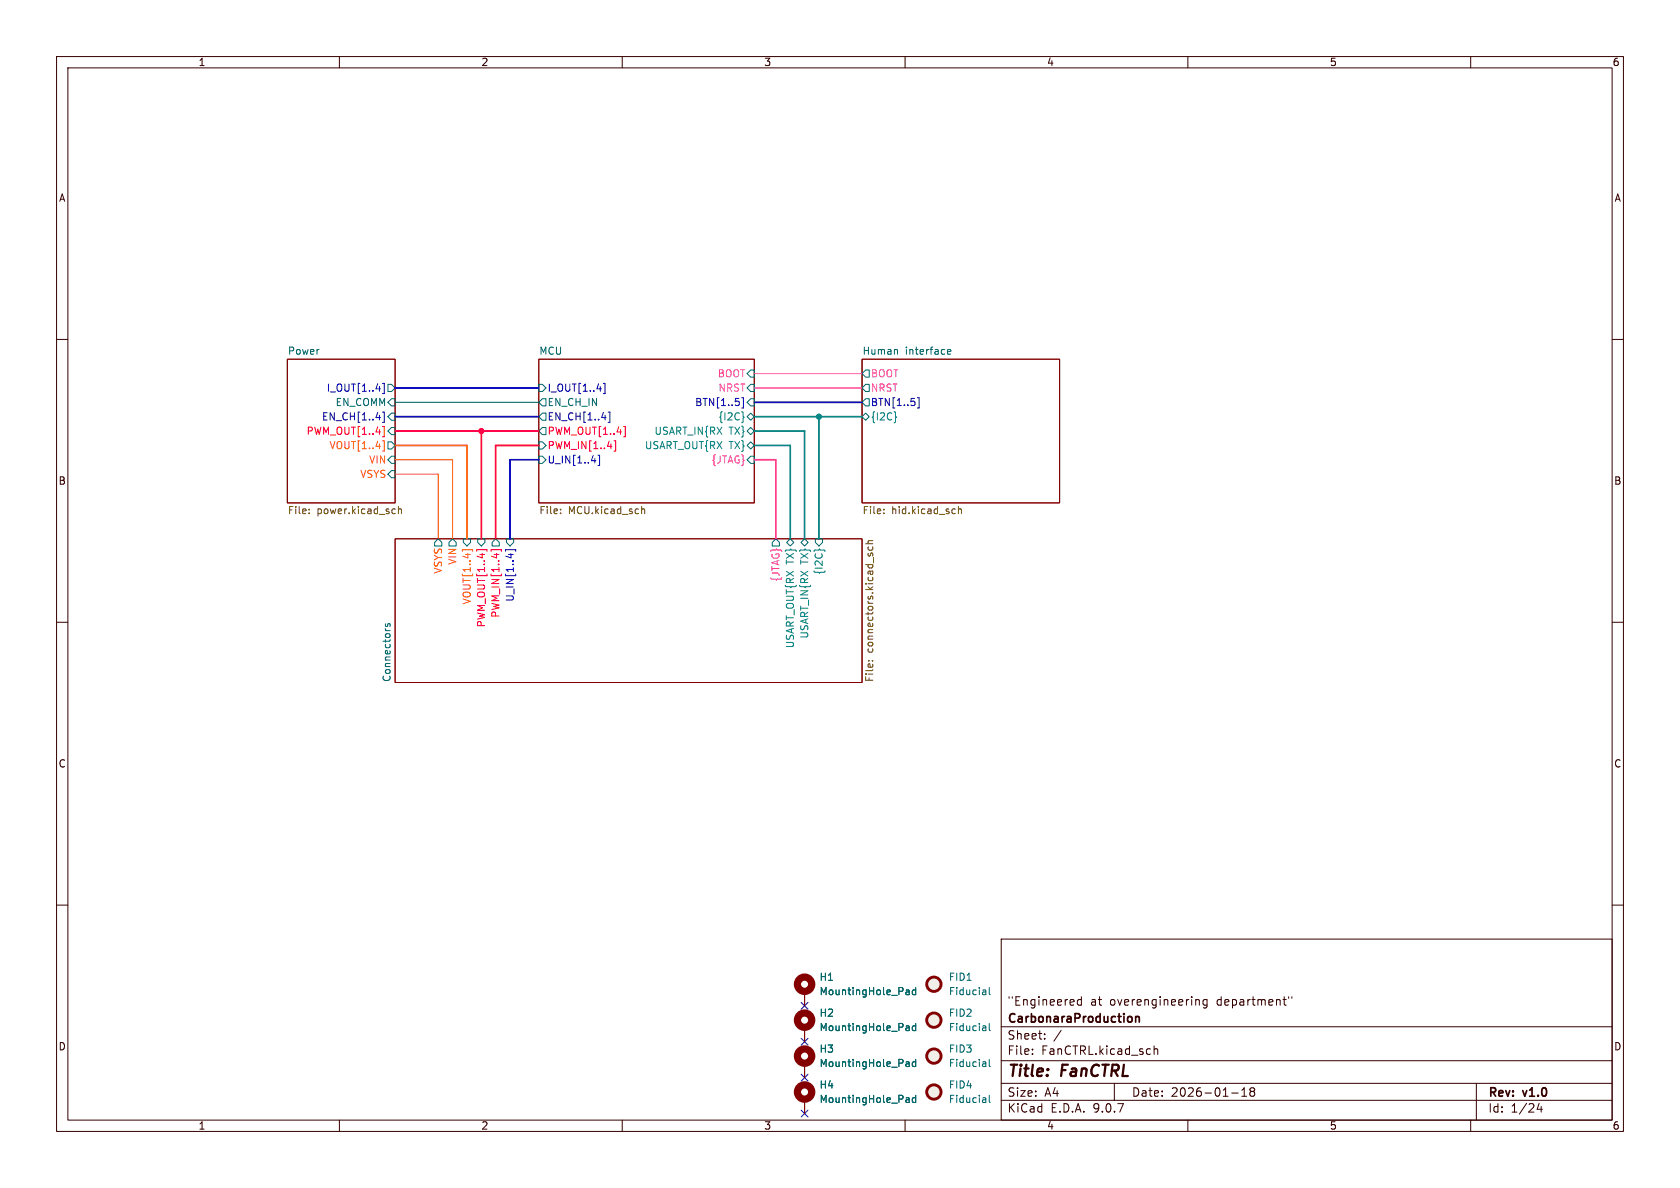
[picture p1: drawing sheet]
<svg xmlns="http://www.w3.org/2000/svg" width="297mm" height="210mm" viewBox="0 0 297 210" stroke-linecap="round" stroke-linejoin="round" font-family="sans-serif">
<g fill="none" stroke="#350000" stroke-width=".18">
<path d="M10 10h277v190h-277zM12 12h273v186h-273zM60 10v2M110 10v2M160 10v2M210 10v2M260 10v2M10 60h2M285 60h2M10 110h2M285 110h2M10 160h2"/>
<path d="M177 166h108v32h-108zM191.2 176.8l-.5-.1-.2 .3v.4l.1 .2h.6M191.2 176.2v1.5M211.8 176.7l.2 .2v.8M213.4 176.8l-.4-.1-.3 .3v.4l.1 .2h.6M213.4 176.7v1.2l-.3 .3-.4-.1M226.8 176.7h.6M227.1 177.6l.3 .1M227.8 176.2v.3M228.4 176.2v.3M285 160h2M60 198v2"/>
<path d="M110 198v2M160 198v2M177 194.5h108M177 191.5h108M177 187.5h108M177 181.5h108M182.5 186.3v.1M182.5 185.5v.1M184.7 183.6v.1M184.7 182.8v.1M187.6 182.1l-1.3 2M197 191.5v3"/>
<path d="M204 185.5l.2-.1 .4 .1 .1 .9M204 184.9v1.5M210 198v2M217.7 193.2h1.2M219.5 193.8h.9M219.5 192.7l.5-.4v1.5M221.2 192.9l-.2 .3v.5l.2 .1 .5-.1 .1-.2-.1-.4-.2-.2M221.2 192.9l-.2-.2 .2-.4 .5 .1 .1 .2-.3 .3M221.2 192.9h.3M260 198v2M261 191.5v6.5M272.1 195l-.4 1.1h1"/>
<path d="M272.5 195.6v1"/>
</g>
<path d="M200.1 179.8v.7M200.8 179.7v1M200.8 179.8l.2-.1 .3 .1 .1 .9" fill="none" stroke="#350000" stroke-width=".3"/>
<path d="M50.8 63.5h19v25.4h-19zM95.2 63.5h38.1v25.4h-38.1zM152.4 63.5h34.9v25.4h-34.9zM69.8 95.3h82.6v25.4h-82.6zM142.2 175.3v2.5M142.2 181.6v2.6M142.2 188v2.5M142.2 194.3v2.6" fill="none" stroke="#840000" stroke-width=".18"/>
<g fill="none" stroke="#006464" stroke-width=".18">
<path d="M68.6 78.1h.6l.6 .6-.6 .7h-.6zM68.6 67.9h.6l.6 .7-.6 .6h-.6zM68.6 73.7l.6-.7h.6v1.3h-.6zM69.2 70.5h.6v1.3h-.6l-.6-.7zM69.2 75.6h.6v1.2h-.6l-.6-.6zM95.2 78.1h.7l.6 .6-.6 .7h-.7zM95.2 67.9h.7l.6 .7-.6 .6h-.7zM95.9 75.6h.6v1.2h-.6l-.7-.6zM95.9 73h.6v1.3h-.6l-.7-.6zM95.9 70.5h.6v1.3h-.6l-.7-.7zM132.1 78.7l.6-.6 .6 .6-.6 .7zM132.1 76.2l.6-.6 .6 .6-.6 .6z"/>
<path d="M132.1 73.7l.6-.7 .6 .7-.6 .6zM132.7 67.9h.6v1.3h-.6l-.6-.6zM132.7 70.5h.6v1.3h-.6l-.6-.7zM132.7 65.4h.6v1.3h-.6l-.6-.7zM152.4 73.7l.6-.7 .7 .7-.7 .6zM153 70.5h.7v1.3h-.7l-.6-.7zM153 65.4h.7v1.3h-.7l-.6-.7zM153 67.9h.7v1.3h-.7l-.6-.6zM158.5 61.8l.2 .2v.6M167.5 62.2l.6-.1-.1-.3h-.3l-.2 .2 .1 .6h.4M69.2 80.6h.6v1.3h-.6l-.6-.6zM69.2 83.2h.6v1.3h-.6l-.6-.7z"/>
<path d="M77.5 95.3l.6 .6v.6h-1.3v-.6zM80 95.3l.6 .6v.6h-1.2v-.6zM81.9 95.3h1.3v.6l-.7 .6-.6-.6zM84.5 95.3h1.2v.6l-.6 .6-.6-.6zM87.6 95.3l.7 .6v.6h-1.3v-.6zM89.5 95.3h1.3v.6l-.6 .6-.7-.6zM95.2 80.6h.7l.6 .7-.6 .6h-.7zM132.7 80.6h.6v1.3h-.6l-.6-.6zM137.2 95.3l.6 .6v.6h-1.3v-.6zM139.7 95.3l.6 .6-.6 .6-.6-.6zM141.6 95.9l.6-.6 .7 .6-.7 .6zM144.1 95.3h1.3v.6l-.6 .6-.7-.6z"/>
<path d="M68.2 110.3l-.1 .3 .2 .2 .2-.1 .1-.4h.3v.5M160.3 175l.4 .1v.7M160.7 175.8h-.4M160.7 175.3l-.4 .1M161.9 174.6v1.2M161.9 175.1l-.4-.1-.2 .2 .1 .6h.5M174.2 175.1l.1 .7M174.3 175.8h-.1M174.3 175.3l-.1 .1M174.9 174.6v1.1l.2 .1M160.3 181.3l.4 .1v.8M160.3 187.7l.4 .1v.7"/>
<path d="M160.3 194l.4 .1v.8M160.7 188.5h-.4M160.7 188l-.4 .1M160.7 194.8l-.4 .1M160.7 194.3l-.4 .1M160.7 182.1l-.4 .1M160.7 181.6l-.4 .1M161.9 187.8l-.4-.1-.2 .2 .1 .6h.5M161.9 180.9v1.3M161.9 187.3v1.2M161.9 193.6v1.3M161.9 181.4l-.4-.1-.2 .3 .1 .5h.5"/>
<path d="M161.9 194.1l-.4-.1-.2 .3 .1 .5h.5M174.2 181.4l.1 .8M174.2 187.8l.1 .7M174.2 194.1l.1 .8M174.3 182.1l-.1 .1M174.3 181.6l-.1 .1M174.3 188.5h-.1M174.3 188l-.1 .1M174.3 194.8l-.1 .1M174.3 194.3l-.1 .1M174.9 180.9v1.1l.2 .2M174.9 187.3v1.1l.2 .1"/>
<path d="M174.9 193.6v1.1l.2 .2"/>
</g>
<path d="M67.6 77.9h.3v1.8h-.3M69.8 83.8h7.7v11.5M69.8 81.3h10.2v14M81.7 97.5v-.3h1.9v.3" fill="none" stroke="#ff6302" stroke-width=".18"/>
<path d="M67.6 75.4h.3v1.8h-.3M108.8 77.9v1.8h-.3M110.2 75.4h.3v1.8h-.3M84.3 97.5v-.3h1.8v.3M86.8 97.5v-.3h1.8v.3" fill="none" stroke="#f00" stroke-width=".18"/>
<path d="M67.6 67.8h.3v1.8h-.3M106.7 67.8h.3v1.8h-.3M89.4 97.5v-.3h1.8v.3M90.3 97.8v.8M104.6 81.4h.7M106 80.5v1.8h-.3" fill="none" stroke="#00f" stroke-width=".18"/>
<g fill="none" stroke="#000084" stroke-width=".18">
<path d="M66.5 73.8h.8M67.6 72.8h.3v1.9h-.3M106.4 73.8h.8M107.5 72.8h.3v1.9h-.3M131.1 70.3h.3v1.8h-.3M162.2 70.3h.3v1.8h-.3M141.6 177.2l1.2 1.2M142.8 177.2l-1.2 1.2M141.6 196.2l1.2 1.3M141.6 189.9l1.2 1.2M141.6 183.5l1.2 1.3M142.8 196.2l-1.2 1.3"/>
<path d="M142.8 189.9l-1.2 1.2M142.8 183.5l-1.2 1.3"/>
</g>
<g fill="none" stroke="#725600" stroke-width=".18">
<path d="M54.6 90.7v.1M54.6 90v.1M69.5 90h.4M69.9 90.7l-.4 .1M70.4 90.1l.2-.1h.3l.1 .8M70.4 89.5v1.3M99.1 90.7v.1M99.1 90v.1M113.4 90.1l.2-.1h.3l.1 .8M113.4 89.5v1.3M153 96.1h1.3M153.5 97.8v.1"/>
<path d="M153.5 96.7v.3l.2 .3 .5-.2v-.4M153.9 97.9l.2-.1 .2 .1M154.3 95.6h-.8v.3l.1 .2M156.2 90.7v.1M156.2 90v.1M168.8 90h.1M168.9 90.7l-.1 .1M169.4 90.1l.2-.1h.3l.1 .8M169.4 89.5v1.3M153.5 116.8h.1M154.2 116.8h.1"/>
</g>
<path d="M131.4 73.6l.1 .2-.1 .1M158.3 73.6l.2 .2-.2 .1M144.7 97.2l.2-.1 .2 .1" fill="none" stroke="#008484" stroke-width=".18"/>
<g fill="#f0f0e6" stroke="#f0f0e6" stroke-width=".18">
<circle cx="165.1" cy="174" r="1.27"/>
<circle cx="165.1" cy="180.3" r="1.27"/>
<circle cx="165.1" cy="186.7" r="1.27"/>
<circle cx="165.1" cy="193" r="1.27"/>
</g>
<g fill="none" stroke="#840000" stroke-width=".51">
<circle cx="165.1" cy="174" r="1.27"/>
<circle cx="165.1" cy="186.7" r="1.27"/>
<circle cx="165.1" cy="193" r="1.27"/>
<circle cx="165.1" cy="180.3" r="1.27"/>
</g>
<g fill="none" stroke="#840000" stroke-width="1.3">
<circle cx="142.2" cy="174" r="1.27"/>
<circle cx="142.2" cy="186.7" r="1.27"/>
<circle cx="142.2" cy="193" r="1.27"/>
<circle cx="142.2" cy="180.3" r="1.27"/>
</g>
<path d="M69.8 68.6h25.4M95.2 81.3h-5v14" fill="none" stroke="#00f" stroke-width=".3"/>
<path d="M69.8 76.2h25.4M85.1 76.2v19.1M95.2 78.7h-7.6v16.6" fill="none" stroke="#f00" stroke-width=".3"/>
<path d="M133.3 81.3h3.9v14" fill="none" stroke="#f0f" stroke-width=".3"/>
<path d="M69.8 73.7h25.4M133.3 71.1h19.1" fill="none" stroke="#000084" stroke-width=".3"/>
<path d="M133.3 76.2h8.9v19.1M133.3 78.7h6.4v16.6M133.3 73.7h19.1M144.8 73.7v21.6" fill="none" stroke="#008484" stroke-width=".3"/>
<path d="M69.8 78.7h12.7v16.6" fill="none" stroke="#ff6302" stroke-width=".3"/>
<path d="M69.8 71.1h25.4" fill="none" stroke="#009600" stroke-width=".18"/>
<path d="M133.3 68.6h19.1M133.3 66h19.1" fill="none" stroke="#f0f" stroke-width=".18"/>
<circle cx="85.1" cy="76.2" r=".46" fill="#f00" stroke="#f00" stroke-width=".18"/>
<circle cx="144.8" cy="73.7" r=".46" fill="#008484" stroke="#008484" stroke-width=".18"/>
<g font-size="2.8" fill="#350000">
<text x="178" y="190.9">Title:</text>
<text x="187.7" y="190.9">FanCTRL</text>
</g>
<g font-size="2.1" fill="#350000">
<text x="178" y="178">&quot;Engineered</text>
<text x="192.7" y="178">at</text>
<text x="196.2" y="178">overengineering</text>
<text x="215.3" y="178">department&quot;</text>
<text x="178" y="184">Sheet:</text>
<text x="178" y="181.2">CarbonaraProduction</text>
<text x="178" y="186.7">File:</text>
<text x="184.1" y="186.7">FanCTRL.kicad_sch</text>
<text x="178" y="196.9">KiCad</text>
<text x="178" y="194.1">Size:</text>
<text x="184.7" y="194.1">A4</text>
<text x="185.7" y="196.9">E.D.A.</text>
<text x="193.3" y="196.9">9.0.7</text>
<text x="200" y="194.1">Date:</text>
<text x="207" y="194.1">2026-01-18</text>
<text x="263" y="194.3">Rev:</text>
<text x="263" y="196.9">Id:</text>
<text x="267.1" y="196.9">1/24</text>
<text x="269.4" y="194.3">v1.0</text>
</g>
<g font-size="1.8" fill="#350000">
<text x="35" y="11.9">1</text>
<text x="85" y="11.9">2</text>
<text x="135" y="11.9">3</text>
<text x="185" y="11.9">4</text>
<text x="235" y="11.9">5</text>
<text x="285" y="11.9">6</text>
<text x="10.3" y="35.9">A</text>
<text x="285.3" y="35.9">A</text>
<text x="10.3" y="85.9">B</text>
<text x="285.3" y="85.9">B</text>
<text x="10.3" y="135.9">C</text>
<text x="285.3" y="135.9">C</text>
<text x="10.3" y="185.9">D</text>
<text x="285.3" y="185.9">D</text>
<text x="35" y="199.9">1</text>
<text x="85" y="199.9">2</text>
<text x="135" y="199.9">3</text>
<text x="185" y="199.9">4</text>
<text x="235" y="199.9">5</text>
<text x="285" y="199.9">6</text>
</g>
<g font-size="1.8" fill="#006464">
<text x="50.8" y="62.8">Power</text>
<text x="95.2" y="62.8">MCU</text>
<text x="152.4" y="62.8">Human</text>
<text x="160" y="62.8">interface</text>
<text x="59.2" y="72">EN_COMM</text>
<text x="96.7" y="72">EN_CH_IN</text>
<text x="69.1" y="120.7" transform="rotate(-90 69.1 120.7)">Connectors</text>
<text x="144.8" y="173.6">H1</text>
<text x="167.6" y="173.6">FID1</text>
<text x="144.8" y="179.9">H2</text>
<text x="144.8" y="176.1">MountingHole_Pad</text>
<text x="167.6" y="179.9">FID2</text>
<text x="167.6" y="176.1">Fiducial</text>
<text x="144.8" y="182.5">MountingHole_Pad</text>
<text x="167.6" y="182.5">Fiducial</text>
<text x="144.8" y="186.3">H3</text>
<text x="144.8" y="188.8">MountingHole_Pad</text>
<text x="167.6" y="186.3">FID3</text>
<text x="167.6" y="188.8">Fiducial</text>
<text x="144.8" y="192.6">H4</text>
<text x="144.8" y="195.2">MountingHole_Pad</text>
<text x="167.6" y="192.6">FID4</text>
<text x="167.6" y="195.2">Fiducial</text>
</g>
<g font-size="1.8" fill="#00f">
<text x="57.7" y="69.4">I_OUT[1..4]</text>
<text x="96.7" y="69.4">I_OUT[1..4]</text>
<text x="96.7" y="79.6">PWM_IN[1..4]</text>
<text x="96.7" y="82.1">U_IN[1..4]</text>
<text x="91" y="106.5" transform="rotate(-90 91 106.5)">U_IN[1..4]</text>
</g>
<g font-size="1.8" fill="#000084">
<text x="122.8" y="72">BTN[1..5]</text>
<text x="153.9" y="72">BTN[1..5]</text>
<text x="56.8" y="74.5">EN_CH[1..4]</text>
<text x="96.7" y="74.5">EN_CH[1..4]</text>
</g>
<g font-size="1.8" fill="#f0f">
<text x="126.8" y="66.9">BOOT</text>
<text x="126.9" y="69.4">NRST</text>
<text x="153.9" y="66.9">BOOT</text>
<text x="153.9" y="69.4">NRST</text>
<text x="125.7" y="82.1">{JTAG}</text>
<text x="138" y="102.9" transform="rotate(-90 138 102.9)">{JTAG}</text>
</g>
<g font-size="1.8" fill="#f00">
<text x="54.1" y="77.1">PWM_OUT[1..4]</text>
<text x="96.7" y="77.1">PWM_OUT[1..4]</text>
<text x="86" y="111" transform="rotate(-90 86 111)">PWM_OUT[1..4]</text>
<text x="88.5" y="109.3" transform="rotate(-90 88.5 109.3)">PWM_IN[1..4]</text>
</g>
<g font-size="1.8" fill="#008484">
<text x="115.6" y="77.1">USART_IN{RX</text>
<text x="126.9" y="74.5">{I2C}</text>
<text x="128.9" y="77.1">TX}</text>
<text x="153.9" y="74.5">{I2C}</text>
<text x="113.9" y="79.6">USART_OUT{RX TX}</text>
<text x="143.1" y="99.7" transform="rotate(-90 143.1 99.7)">TX}</text>
<text x="145.6" y="101.7" transform="rotate(-90 145.6 101.7)">{I2C}</text>
<text x="143.1" y="113" transform="rotate(-90 143.1 113)">USART_IN{RX</text>
<text x="140.6" y="114.7" transform="rotate(-90 140.6 114.7)">USART_OUT{RX TX}</text>
</g>
<g font-size="1.8" fill="#ff6302">
<text x="58.1" y="79.6">VOUT[1..4]</text>
<text x="65.2" y="82.1">VIN</text>
<text x="63.6" y="84.7">VSYS</text>
<text x="78.3" y="101.5" transform="rotate(-90 78.3 101.5)">VSYS</text>
<text x="80.9" y="99.9" transform="rotate(-90 80.9 99.9)">VIN</text>
<text x="83.4" y="107" transform="rotate(-90 83.4 107)">VOUT[1..4]</text>
</g>
<g font-size="1.8" fill="#725600">
<text x="50.8" y="91.2">File:</text>
<text x="56" y="91.2">power.kicad_sch</text>
<text x="95.2" y="91.2">File:</text>
<text x="100.5" y="91.2">MCU.kicad_sch</text>
<text x="152.4" y="91.2">File:</text>
<text x="157.6" y="91.2">hid.kicad_sch</text>
<text x="154.7" y="115.4" transform="rotate(-90 154.7 115.4)">connectors.kicad_sch</text>
<text x="154.7" y="120.7" transform="rotate(-90 154.7 120.7)">File:</text>
</g>
</svg>
